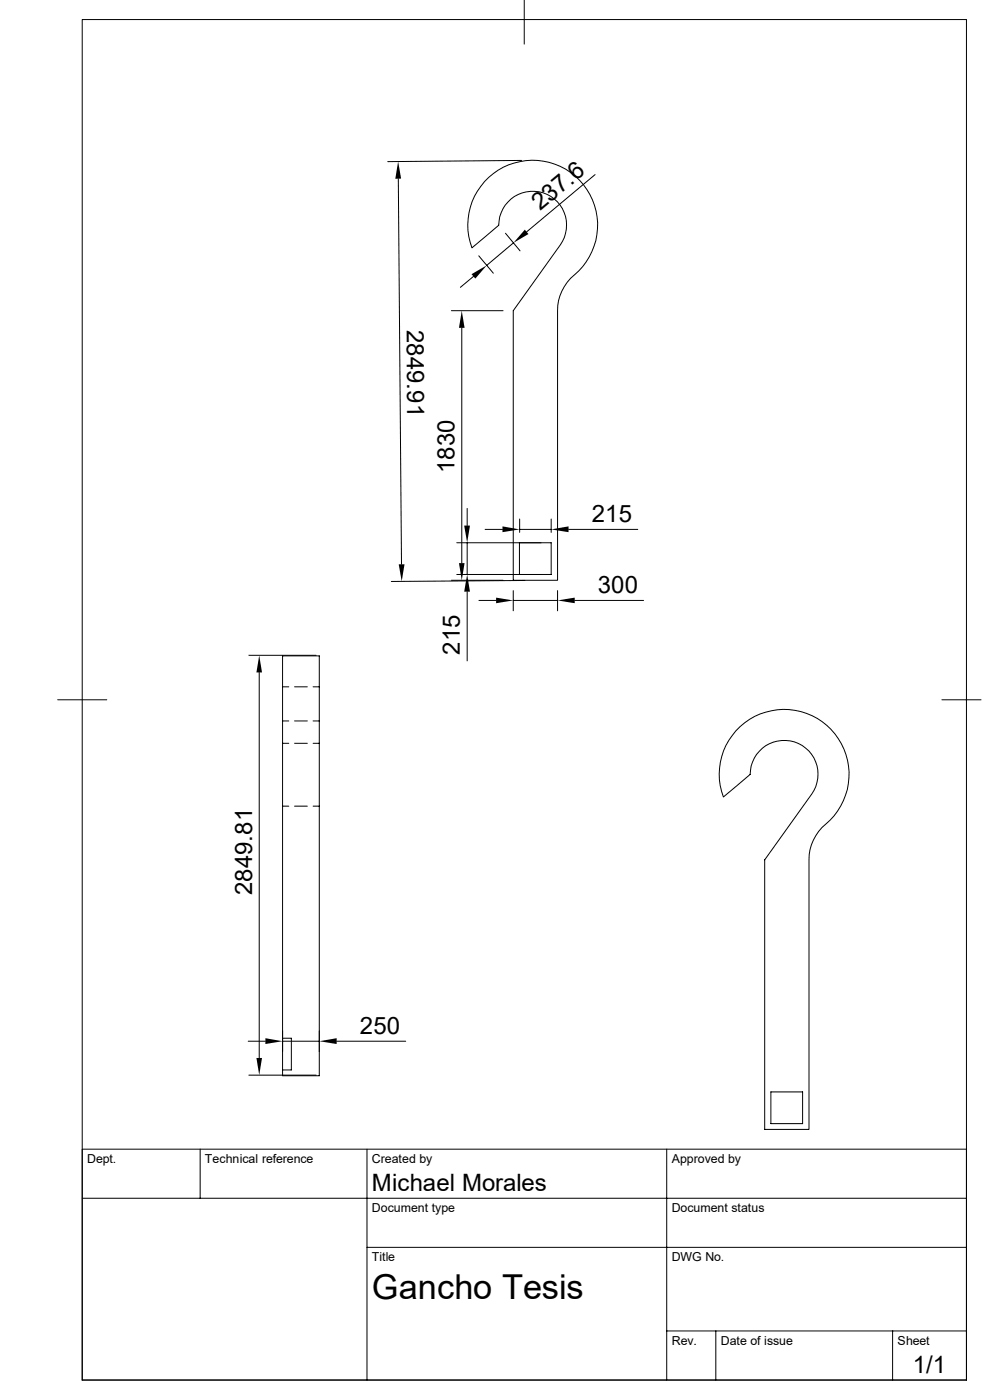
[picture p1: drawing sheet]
<svg xmlns="http://www.w3.org/2000/svg" width="210mm" height="297mm" viewBox="0 0 210 297" stroke-linecap="round" stroke-linejoin="round" font-family="sans-serif">
<g fill="none" stroke="#000" stroke-width=".21">
<path d="M17.4 4.1h187.6v288.7h-187.6zM111.2 0v9.4M84.5 37.9l.7 81.8M102.8 38.5a13.8 13.8 0 0 1 20.5 .1 13.8 13.8 0 0 1-2.3 20.5 10 10 0 0 0-2.7 6.8v57.2h-9.4v-57.2l10-14a7.2 7.2 0 0 0-3.7-11 7.2 7.2 0 0 0-9.4 6.9l-5.7 4.8a13.8 13.8 0 0 1 2.7-14.1zM110.7 34l-28.4 .3M126.2 37l-14.5 12.2M100.5 58.6l-2.8 2.4M101.6 54.3l3 3.7M107.2 49.5l3.1 3.7M108.9 51.5l-5.6 4.8M95.8 65.9h10.9M98 69.6v49.9"/>
<path d="M96.9 115.1h17.9M99.1 107.9v3.6M99.1 115.1v6.8M102.9 112.3h3.7M110.2 115.1h6.7v6.8h-6.7zM110.2 110.1v2.8M110.2 112.3h6.7M116.9 110.1v2.8M120.6 112.3h14.7M52.8 139h14.3M59.9 139.1h7.8v89.1h-7.8zM95.8 123.1h10.9"/>
<path d="M96.9 121.9h17.9M99.1 125.5v14.7M101.6 127.4h3.6M108.9 125.3v4.3M108.9 127.4h9.4M111.4 123.1l-28.4 .3M118.3 125.3v4.3M121.9 127.4h14.6M12.2 148.5h10.4M55 142.7v81.8M59.9 157.7h1.4M59.9 153h1.4"/>
<path d="M59.9 145.7h1.4M62.5 157.7h2.7M62.5 153h2.7M62.5 145.7h2.7M66.4 157.7h1.3M66.4 153h1.3M66.4 145.7h1.3M156.1 155a13.8 13.8 0 0 1 20.6 .1 13.8 13.8 0 0 1-2.3 20.5 10 10 0 0 0-2.8 6.8v57.2h-9.4v-57.2l10-14a7.2 7.2 0 0 0-3.7-11 7.2 7.2 0 0 0-9.4 6.9l-5.6 4.8a13.8 13.8 0 0 1 2.6-14.1zM199.8 148.5h8.3M59.9 171h1.4M62.5 171h2.7M66.4 171h1.3"/>
<path d="M59.9 218.7v4.4M67.7 218.7v4.4M52.7 220.9h3.6M52.8 228.1h14.3M59.9 220.3h1.9v6.7h-1.9M59.9 220.9h7.8M71.4 220.9h14.7M163.5 231.6h6.8v6.8h-6.8zM17.4 254.2h187.6M42.5 243.8v10.4M77.9 243.8v49M141.4 243.8v49"/>
<path d="M205 243.8h-187.6v49M77.9 264.6h127.1M141.4 282.4h63.6M151.8 282.4v10.4M189.4 282.4v10.4"/>
</g>
<g fill="#000">
<path d="M84.5 34.2l.6 3.7h-1.2zM100 58.2l3.3-1.9-2.5 2.8zM111.3 48.7l.8 1-3.2 1.8zM98 65.9l.6 3.7h-1.2zM84.6 119.7h1.2l-.6 3.7zM97.4 119.5h1.2l-.6 3.6zM98.5 111.5h1.2l-.6 3.6zM106.6 111.7l3.6 .6-3.6 .6zM116.9 112.3l3.7-.6v1.2zM99.1 121.9l.6 3.6h-1.2zM105.2 126.8l3.7 .6-3.7 .6zM118.3 127.4l3.6-.6v1.2z"/>
<path d="M55 139l.6 3.7h-1.2zM54.4 224.5h1.2l-.6 3.6zM56.3 220.3l3.6 .6-3.6 .6zM67.7 220.9l3.7-.6v1.2z"/>
</g>
<text font-size="7.3" x="78.9" y="275.6">Gancho Tesis</text>
<g font-size="5.1">
<text x="114.6" y="44.8" transform="rotate(-40 114.6 44.8)">237.6</text>
<text x="86.3" y="70" transform="rotate(90 86.3 70)">2849.91</text>
<text x="96.4" y="100.3" transform="rotate(-90 96.4 100.3)">1830</text>
<text x="125.6" y="110.8">215</text>
<text x="126.8" y="125.9">300</text>
<text x="97.6" y="138.9" transform="rotate(-90 97.6 138.9)">215</text>
<text x="53.5" y="189.9" transform="rotate(-90 53.5 189.9)">2849.81</text>
<text x="76.4" y="219.4">250</text>
<text x="78.9" y="252.6">Michael Morales</text>
<text x="193.6" y="291.4">1/1</text>
</g>
<g font-size="2.6">
<text x="18.5" y="246.7">Dept.</text>
<text x="43.5" y="246.7">Technical reference</text>
<text x="78.9" y="246.7">Created by</text>
<text x="142.5" y="246.7">Approved by</text>
<text x="78.9" y="257.1">Document type</text>
<text x="142.5" y="257.1">Document status</text>
<text x="78.9" y="267.5">Title</text>
<text x="142.5" y="267.5">DWG No.</text>
<text x="142.5" y="285.3">Rev.</text>
<text x="152.9" y="285.3">Date of issue</text>
<text x="190.4" y="285.3">Sheet</text>
</g>
</svg>
